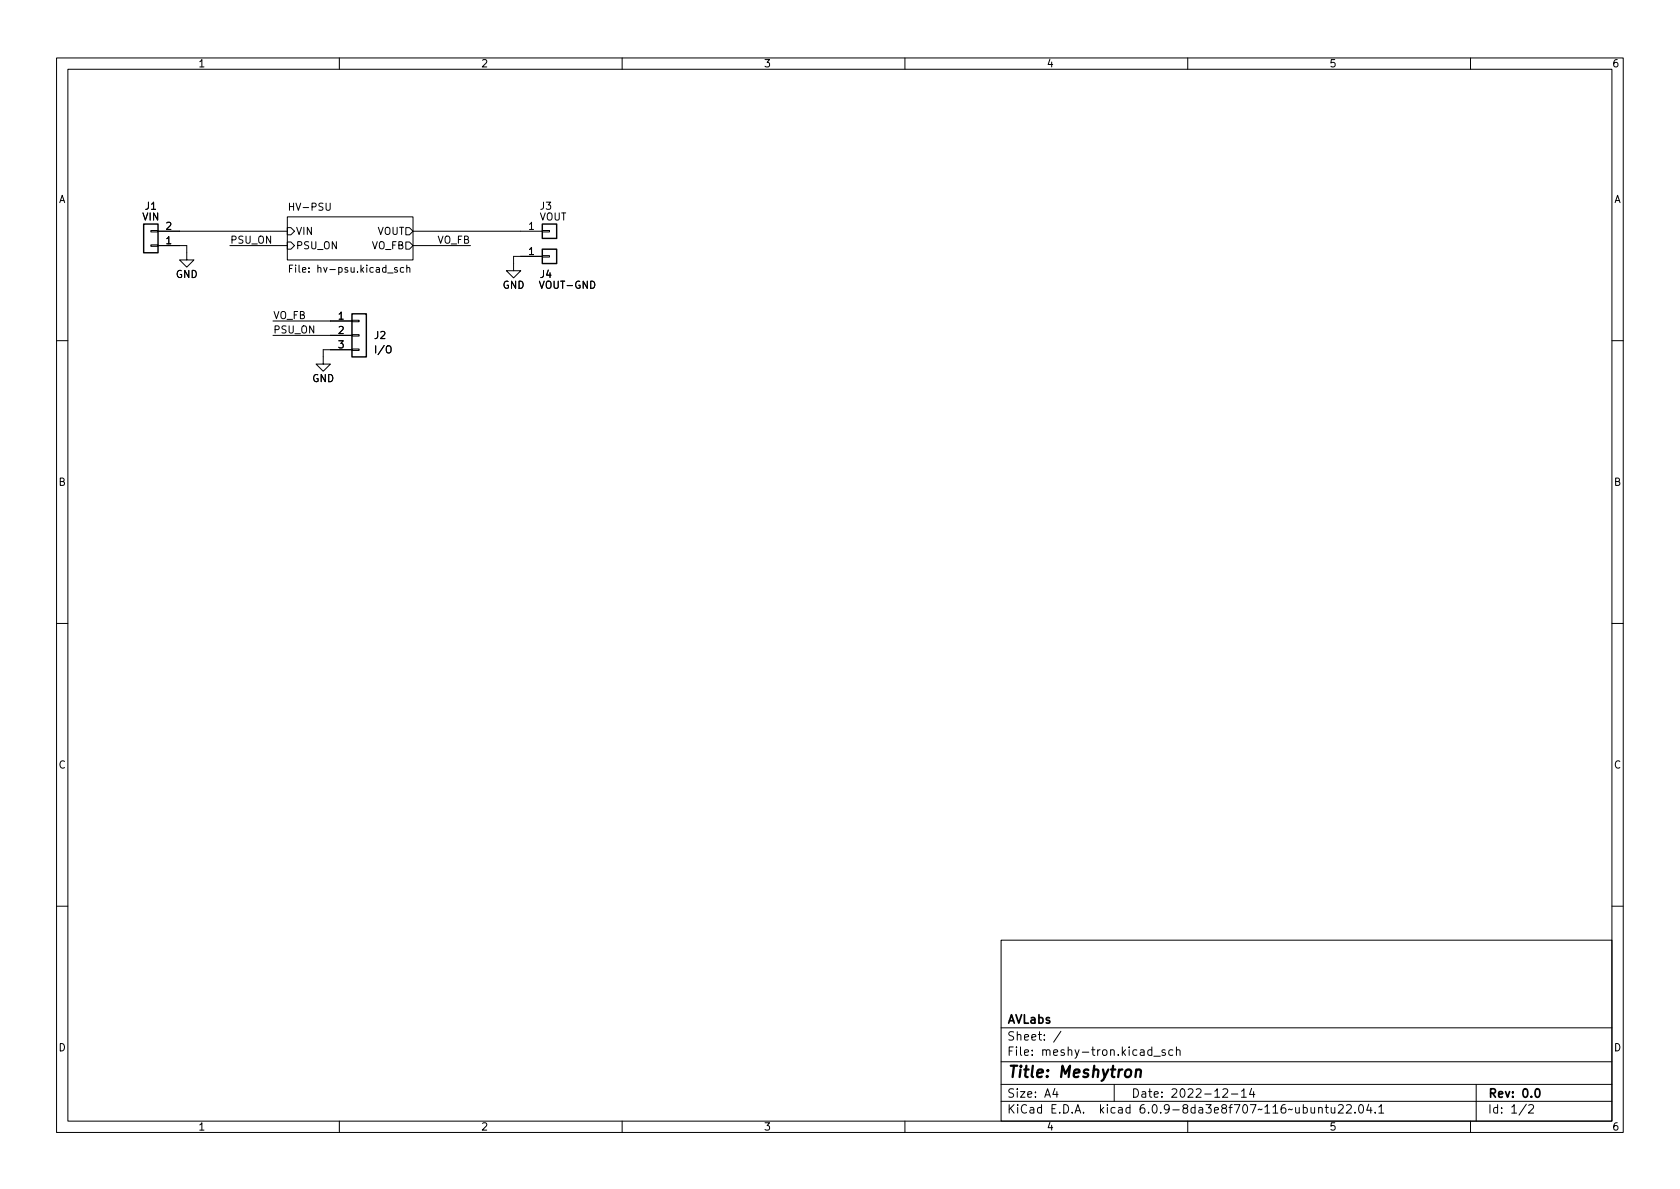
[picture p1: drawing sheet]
<svg xmlns="http://www.w3.org/2000/svg" width="297mm" height="210mm" viewBox="0 0 297 210" stroke-linecap="round" stroke-linejoin="round" font-family="sans-serif">
<g fill="none" stroke="#000" stroke-width=".18">
<path d="M10 10.2h277v190.1h-277zM12 12.2h273v186.1h-273zM60 10.2v2M110 10.2v2M160 10.2v2M210 10.2v2M260 10.2v2M50.8 38.3h22.2v7.7h-22.2zM26.7 40.8h1.2v.2h-1.2zM26.7 43.3h1.2v.3h-1.2zM27.9 43.4h5.1v2.6h1.3l-1.3 1.2-1.3-1.2h1.3M27.9 40.9h22.9"/>
<path d="M40.6 43.4h10.2M48.3 56.8h13.9M48.3 59.3h13.9M50.8 42.8h.6l.7 .6-.7 .7h-.6zM50.8 40.3h.6l.7 .6-.7 .6h-.6zM51.2 47.5h.4M51.8 46.9h-.6v1.2M62.2 59.2h1.3v.2h-1.3zM62.2 56.6h1.3v.3h-1.3zM71.4 47.4l-.4-.1-.2 .2 .1 .6h.5M71.8 42.8h.6l.6 .6-.6 .7h-.6zM71.8 40.3h.6l.6 .6-.6 .6h-.6z"/>
<path d="M71.9 47.4l.2-.1 .3 .1 .1 .7M71.9 46.9v1.2M73 40.9h22.9M73 43.4h10.2M95.9 40.8h1.3v.2h-1.3zM95.9 45.2h1.3v.3h-1.3zM95.9 45.3h-5.1v2.6h-1.3l1.3 1.2 1.3-1.2h-1.3M10 60.2h2M62.2 61.7h1.3v.3h-1.3zM62.2 61.8h-5.1v2.6h-1.2l1.2 1.3 1.3-1.3h-1.3M285 60.2h2M10 110.2h2"/>
<path d="M285 110.2h2M10 160.2h2M177 166.3h108v32h-108zM285 160.2h2M60 198.3v2M110 198.3v2M160 198.3v2M177 194.8h108M177 191.8h108M177 187.8h108M177 181.8h108M186.5 192.5l-.4 1h1"/>
<path d="M186.9 193v1M187.6 182.4l-1.3 1.9M197 191.8v3M203.6 185.7l-.4-.1-.3 .3v.4l.2 .3h.5M203.6 185.1v1.5M204 186.8h1.1M206 185.7l-.4-.1-.2 .2 .1 .3 .5 .1v.4h-.6M207.4 185.7l-.5-.1-.3 .3v.4l.2 .3h.6M208 185.8l.2-.2 .4 .1v.9M208 185.1v1.5M210 198.3v2M216.2 192.7l.6-.2 .2 .2 .1 .3-1 1h1"/>
<path d="M217.7 193.5h1.2M219.5 193l.4-.5v1.5M219.5 194h.9M221.3 192.5l-.4 1h1M221.6 193v1M233.1 196l.3-.2 .3 .1 .1 .9M233.1 195.8v1M234.3 195.8h.6M234.5 195.3v1.3l.4 .2M235.4 195.8v1h.4l.2-.1M236 195.8v1M236.6 195.5l.6-.2 .2 .2 .1 .3-.9 1h.9"/>
<path d="M238.1 195.5l.5-.2 .3 .2v.3l-.9 1h.9M239.6 196.7v.1M240.4 195.4l.2-.1a.81 .81 0 0 1 .6 .7 .81 .81 0 0 1-.3 .8h-.2a.81 .81 0 0 1-.6-.6 .81 .81 0 0 1 .3-.8zM242 195.3l-.4 1h1M242.4 195.8v1M243.1 196.7v.1M243.8 195.8l.4-.5v1.5M243.8 196.8h.8M260 198.3v2M261 191.8v6.5M269.9 195.3l-1.3 1.9M270.3 195.5l.6-.2 .2 .2 .1 .3-1 1h1"/>
</g>
<path d="M271.6 192.6l.2-.1a.82 .82 0 0 1 .6 .7 .82 .82 0 0 1-.3 .8h-.2a.81 .81 0 0 1-.6-.6 .81 .81 0 0 1 .3-.8z" fill="none" stroke="#000" stroke-width=".3"/>
<path d="M200.9 189.3a.49 .49 0 0 1 .8 .1l-.1 1.1M200.9 189.1l-.1 1.4" fill="none" stroke="#000" stroke-width=".4"/>
<path d="M25.4 39.6h2.5v5.1h-2.5zM95.9 39.6h2.5v2.6h-2.5zM62.2 55.5h2.6v7.6h-2.6zM95.9 44.1h2.5v2.5h-2.5z" fill="none" stroke="#000" stroke-width=".25"/>
<text font-size="2.8" x="178" y="190.6">Title: Meshytron</text>
<g font-size="2.1">
<text x="178" y="184">Sheet: /</text>
<text x="178" y="181">AVLabs</text>
<text x="178" y="186.7">File: meshy-tron.kicad_sch</text>
<text x="178" y="196.9">KiCad E.D.A. kicad 6.0.9-8da3e8f707~116~ubuntu22.04.1</text>
<text x="178" y="194.1">Size: A4</text>
<text x="200" y="194.1">Date: 2022-12-14</text>
<text x="263" y="194.1">Rev: 0.0</text>
<text x="263" y="196.9">Id: 1/2</text>
</g>
<g font-size="1.8">
<text x="35" y="11.9">1</text>
<text x="85" y="11.9">2</text>
<text x="135" y="11.9">3</text>
<text x="185" y="11.9">4</text>
<text x="235" y="11.9">5</text>
<text x="285" y="11.9">6</text>
<text x="10.3" y="35.9">A</text>
<text x="285.3" y="35.9">A</text>
<text x="25.2" y="39">VIN</text>
<text x="25.7" y="37.1">J1</text>
<text x="29.4" y="40.6">2</text>
<text x="51.4" y="37.2">HV-PSU</text>
<text x="52.3" y="41.5">VIN</text>
<text x="66.7" y="41.5">VOUT</text>
<text x="93.5" y="40.6">1</text>
<text x="95.3" y="39">VOUT</text>
<text x="95.5" y="37.1">J3</text>
<text x="29.4" y="43.2">1</text>
<text x="40.6" y="43.1">PSU_ON</text>
<text x="52.3" y="44.1">PSU_ON</text>
<text x="65.7" y="44.1">VO_FB</text>
<text x="77.3" y="43.1">VO_FB</text>
<text x="93.5" y="45.1">1</text>
<text x="31.1" y="49.1">GND</text>
<text x="52.3" y="48.2">File: hv-psu.kicad_sch</text>
<text x="88.8" y="51">GND</text>
<text x="95.5" y="49.1">J4</text>
<text x="95.6" y="51">VOUT-GND</text>
<text x="48.3" y="56.4">VO_FB</text>
<text x="48.3" y="59">PSU_ON</text>
<text x="59.8" y="56.5">1</text>
<text x="59.8" y="59">2</text>
<text x="66.2" y="59.9">J2</text>
<text x="59.8" y="61.6">3</text>
<text x="66.6" y="62.5">I/O</text>
<text x="55.2" y="67.6">GND</text>
<text x="10.3" y="85.9">B</text>
<text x="285.3" y="85.9">B</text>
<text x="10.3" y="135.9">C</text>
<text x="285.3" y="135.9">C</text>
<text x="10.3" y="185.9">D</text>
<text x="285.3" y="185.9">D</text>
<text x="35" y="199.9">1</text>
<text x="85" y="199.9">2</text>
<text x="135" y="199.9">3</text>
<text x="185" y="199.9">4</text>
<text x="235" y="199.9">5</text>
<text x="285" y="199.9">6</text>
</g>
</svg>
